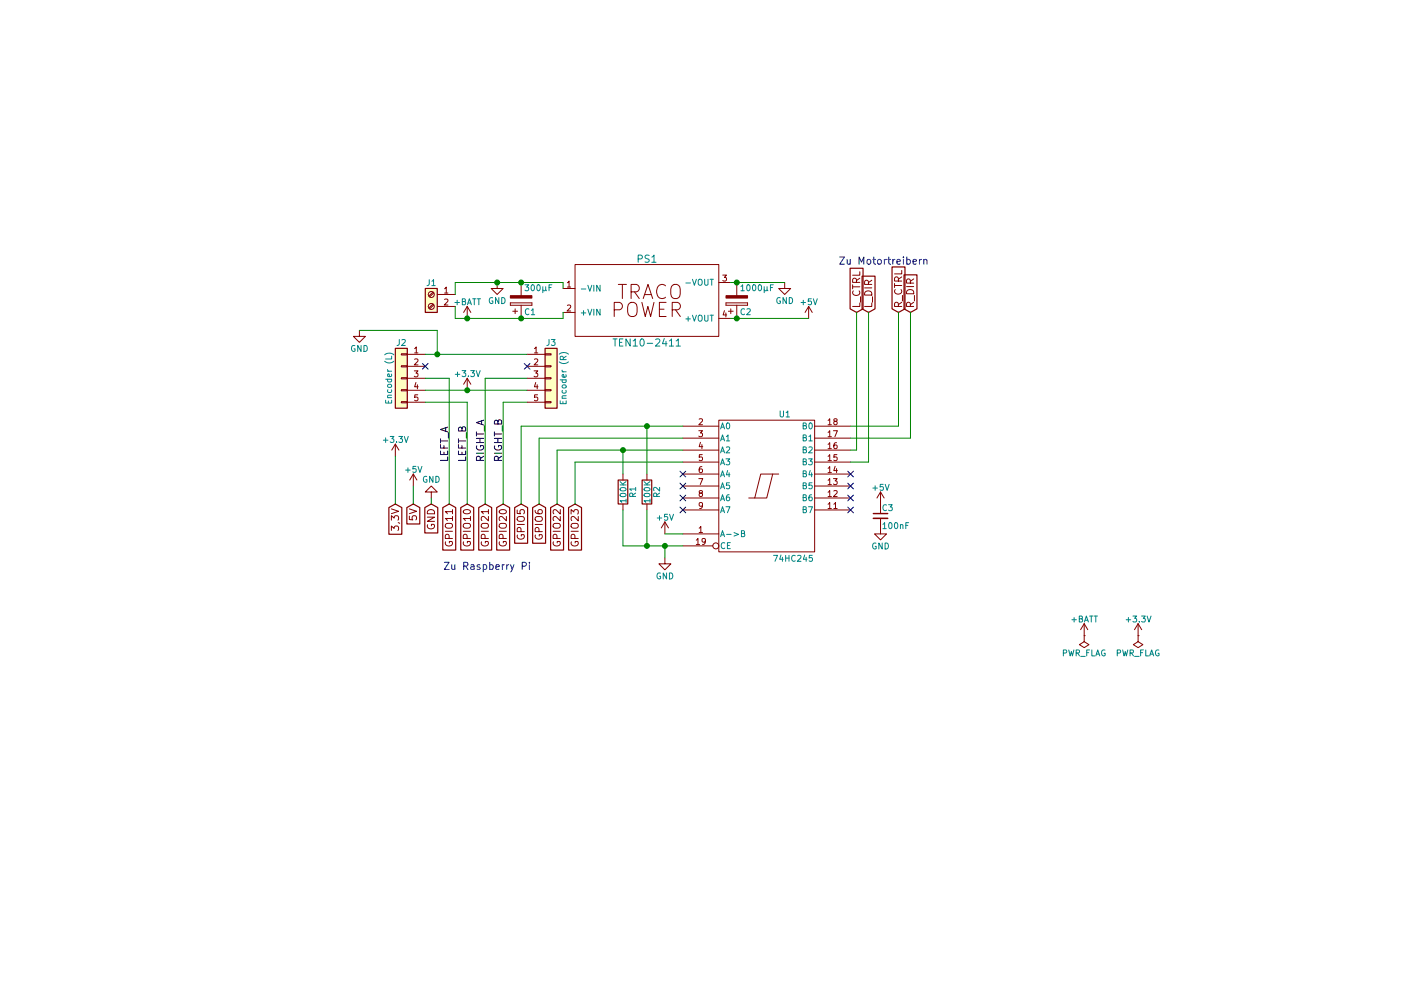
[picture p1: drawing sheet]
EESchema Schematic File Version 2
LIBS:power
LIBS:device
LIBS:switches
LIBS:relays
LIBS:motors
LIBS:transistors
LIBS:conn
LIBS:linear
LIBS:regul
LIBS:74xx
LIBS:cmos4000
LIBS:adc-dac
LIBS:memory
LIBS:xilinx
LIBS:microcontrollers
LIBS:dsp
LIBS:microchip
LIBS:analog_switches
LIBS:motorola
LIBS:texas
LIBS:intel
LIBS:audio
LIBS:interface
LIBS:digital-audio
LIBS:philips
LIBS:display
LIBS:cypress
LIBS:siliconi
LIBS:opto
LIBS:atmel
LIBS:contrib
LIBS:valves
LIBS:traco
LIBS:electronics-cache
EELAYER 25 0
EELAYER END
$Descr A4 11693 8268
encoding utf-8
Sheet 1 1
Title ""
Date ""
Rev ""
Comp ""
Comment1 ""
Comment2 ""
Comment3 ""
Comment4 ""
$EndDescr
$Comp
L 74HC245 U1
U 1 1
P 6400 4050
F 0 "U1" H 6500 4625 50  0000 L BNN
F 1 "74HC245" H 6450 3475 50  0000 L TNN
F 2 "Housings_DIP:DIP-20_W7.62mm" H 6400 4050 50  0001 C CNN
F 3 "" H 6400 4050 50  0001 C CNN
	1    6400 4050
	1    0    0    -1  
$EndComp
$Comp
L GND #PWR10
U 1 1
P 5550 4650
F 0 "#PWR10" H 5550 4400 50  0001 C CNN
F 1 "GND" H 5550 4500 50  0000 C CNN
F 2 "" H 5550 4650 50  0001 C CNN
F 3 "" H 5550 4650 50  0001 C CNN
	1    5550 4650
	1    0    0    -1  
$EndComp
NoConn ~ 7100 4250
NoConn ~ 7100 4150
NoConn ~ 7100 4050
NoConn ~ 7100 3950
NoConn ~ 5700 4250
NoConn ~ 5700 4150
NoConn ~ 5700 4050
NoConn ~ 5700 3950
$Comp
L R R2
U 1 1
P 5400 4100
F 0 "R2" V 5480 4100 50  0000 C CNN
F 1 "100K" V 5400 4100 50  0000 C CNN
F 2 "" V 5330 4100 50  0001 C CNN
F 3 "" H 5400 4100 50  0001 C CNN
	1    5400 4100
	1    0    0    -1  
$EndComp
$Comp
L R R1
U 1 1
P 5200 4100
F 0 "R1" V 5280 4100 50  0000 C CNN
F 1 "100K" V 5200 4100 50  0000 C CNN
F 2 "" V 5130 4100 50  0001 C CNN
F 3 "" H 5200 4100 50  0001 C CNN
	1    5200 4100
	1    0    0    -1  
$EndComp
$Comp
L Screw_Terminal_01x02 J1
U 1 1
P 3600 2450
F 0 "J1" H 3600 2550 50  0000 C CNN
F 1 "Battery Connector" H 3600 2250 50  0001 C CNN
F 2 "" H 3600 2450 50  0001 C CNN
F 3 "" H 3600 2450 50  0001 C CNN
	1    3600 2450
	-1   0    0    -1  
$EndComp
$Comp
L TEN10-2411 PS1
U 1 1
P 5400 2500
F 0 "PS1" H 5400 2850 60  0000 C CNN
F 1 "TEN10-2411" H 5400 2150 60  0000 C CNN
F 2 "" H 5400 2875 60  0001 C CNN
F 3 "" H 5400 2875 60  0001 C CNN
	1    5400 2500
	1    0    0    -1  
$EndComp
$Comp
L GND #PWR1
U 1 1
P 4150 2350
F 0 "#PWR1" H 4150 2100 50  0001 C CNN
F 1 "GND" H 4150 2200 50  0000 C CNN
F 2 "" H 4150 2350 50  0001 C CNN
F 3 "" H 4150 2350 50  0001 C CNN
	1    4150 2350
	1    0    0    -1  
$EndComp
$Comp
L +BATT #PWR3
U 1 1
P 3900 2650
F 0 "#PWR3" H 3900 2500 50  0001 C CNN
F 1 "+BATT" H 3900 2790 50  0000 C CNN
F 2 "" H 3900 2650 50  0001 C CNN
F 3 "" H 3900 2650 50  0001 C CNN
	1    3900 2650
	1    0    0    -1  
$EndComp
$Comp
L GND #PWR2
U 1 1
P 6550 2350
F 0 "#PWR2" H 6550 2100 50  0001 C CNN
F 1 "GND" H 6550 2200 50  0000 C CNN
F 2 "" H 6550 2350 50  0001 C CNN
F 3 "" H 6550 2350 50  0001 C CNN
	1    6550 2350
	1    0    0    -1  
$EndComp
Text GLabel 4350 4200 3    60   Input ~ 0
GPIO5
Text GLabel 4500 4200 3    60   Input ~ 0
GPIO6
Text GLabel 4650 4200 3    60   Input ~ 0
GPIO22
Text GLabel 4800 4200 3    60   Input ~ 0
GPIO23
Text GLabel 7500 2600 1    60   Input ~ 0
R_CTRL
Text GLabel 7600 2600 1    60   Input ~ 0
R_DIR
Text GLabel 7150 2600 1    60   Input ~ 0
L_CTRL
Text GLabel 7250 2600 1    60   Input ~ 0
L_DIR
$Comp
L CP C2
U 1 1
P 6150 2500
F 0 "C2" H 6175 2600 50  0000 L CNN
F 1 "1000µF" H 6175 2400 50  0000 L CNN
F 2 "" H 6188 2350 50  0001 C CNN
F 3 "" H 6150 2500 50  0001 C CNN
	1    6150 2500
	1    0    0    1   
$EndComp
$Comp
L CP C1
U 1 1
P 4350 2500
F 0 "C1" H 4375 2600 50  0000 L CNN
F 1 "300µF" H 4375 2400 50  0000 L CNN
F 2 "" H 4388 2350 50  0001 C CNN
F 3 "" H 4350 2500 50  0001 C CNN
	1    4350 2500
	1    0    0    1   
$EndComp
$Comp
L GND #PWR8
U 1 1
P 7350 4400
F 0 "#PWR8" H 7350 4150 50  0001 C CNN
F 1 "GND" H 7350 4250 50  0000 C CNN
F 2 "" H 7350 4400 50  0001 C CNN
F 3 "" H 7350 4400 50  0001 C CNN
	1    7350 4400
	1    0    0    -1  
$EndComp
$Comp
L C_Small C3
U 1 1
P 7350 4300
F 0 "C3" H 7360 4370 50  0000 L CNN
F 1 "100nF" H 7360 4220 50  0000 L CNN
F 2 "" H 7350 4300 50  0001 C CNN
F 3 "" H 7350 4300 50  0001 C CNN
	1    7350 4300
	1    0    0    -1  
$EndComp
$Comp
L PWR_FLAG #FLG2
U 1 1
P 9050 5300
F 0 "#FLG2" H 9050 5375 50  0001 C CNN
F 1 "PWR_FLAG" H 9050 5450 50  0000 C CNN
F 2 "" H 9050 5300 50  0001 C CNN
F 3 "" H 9050 5300 50  0001 C CNN
	1    9050 5300
	-1   0    0    1   
$EndComp
$Comp
L +BATT #PWR12
U 1 1
P 9050 5300
F 0 "#PWR12" H 9050 5150 50  0001 C CNN
F 1 "+BATT" H 9050 5440 50  0000 C CNN
F 2 "" H 9050 5300 50  0001 C CNN
F 3 "" H 9050 5300 50  0001 C CNN
	1    9050 5300
	1    0    0    -1  
$EndComp
$Comp
L +5V #PWR7
U 1 1
P 7350 4200
F 0 "#PWR7" H 7350 4050 50  0001 C CNN
F 1 "+5V" H 7350 4340 50  0000 C CNN
F 2 "" H 7350 4200 50  0001 C CNN
F 3 "" H 7350 4200 50  0001 C CNN
	1    7350 4200
	1    0    0    -1  
$EndComp
$Comp
L +5V #PWR9
U 1 1
P 5550 4450
F 0 "#PWR9" H 5550 4300 50  0001 C CNN
F 1 "+5V" H 5550 4590 50  0000 C CNN
F 2 "" H 5550 4450 50  0001 C CNN
F 3 "" H 5550 4450 50  0001 C CNN
	1    5550 4450
	1    0    0    -1  
$EndComp
$Comp
L +5V #PWR4
U 1 1
P 6750 2650
F 0 "#PWR4" H 6750 2500 50  0001 C CNN
F 1 "+5V" H 6750 2790 50  0000 C CNN
F 2 "" H 6750 2650 50  0001 C CNN
F 3 "" H 6750 2650 50  0001 C CNN
	1    6750 2650
	1    0    0    -1  
$EndComp
Text Notes 7000 2200 0    60   ~ 0
Zu Motortreibern
Text Notes 3700 4750 0    60   ~ 0
Zu Raspberry Pi
$Comp
L +5V #PWR5
U 1 1
P 3450 4050
F 0 "#PWR5" H 3450 3900 50  0001 C CNN
F 1 "+5V" H 3450 4190 50  0000 C CNN
F 2 "" H 3450 4050 50  0001 C CNN
F 3 "" H 3450 4050 50  0001 C CNN
	1    3450 4050
	1    0    0    -1  
$EndComp
$Comp
L GND #PWR6
U 1 1
P 3600 4150
F 0 "#PWR6" H 3600 3900 50  0001 C CNN
F 1 "GND" H 3600 4000 50  0000 C CNN
F 2 "" H 3600 4150 50  0001 C CNN
F 3 "" H 3600 4150 50  0001 C CNN
	1    3600 4150
	-1   0    0    1   
$EndComp
Text GLabel 3450 4200 3    60   Input ~ 0
5V
Text GLabel 3600 4200 3    60   Input ~ 0
GND
$Comp
L Conn_01x05 J2
U 1 1
P 3350 3150
F 0 "J2" H 3350 3450 50  0000 C CNN
F 1 "Encoder (L)" V 3450 3150 50  0000 C CNN
F 2 "" H 3350 3150 50  0001 C CNN
F 3 "" H 3350 3150 50  0001 C CNN
	1    3350 3150
	-1   0    0    -1  
$EndComp
$Comp
L Conn_01x05 J3
U 1 1
P 4600 3150
F 0 "J3" H 4600 3450 50  0000 C CNN
F 1 "Encoder (R)" V 4700 3150 50  0000 C CNN
F 2 "" H 4600 3150 50  0001 C CNN
F 3 "" H 4600 3150 50  0001 C CNN
	1    4600 3150
	1    0    0    -1  
$EndComp
Text GLabel 3750 4200 3    60   Input ~ 0
GPIO11
Text GLabel 3900 4200 3    60   Input ~ 0
GPIO10
Text GLabel 4050 4200 3    60   Input ~ 0
GPIO21
Text GLabel 4200 4200 3    60   Input ~ 0
GPIO20
Text GLabel 3300 4200 3    60   Input ~ 0
3,3V
Text Label 3750 3850 1    60   ~ 0
LEFT_A
Text Label 3900 3850 1    60   ~ 0
LEFT_B
Text Label 4050 3850 1    60   ~ 0
RIGHT_A
Text Label 4200 3850 1    60   ~ 0
RIGHT_B
Wire Wire Line
	5200 4550 5700 4550
Wire Wire Line
	5550 4450 5700 4450
Wire Wire Line
	4350 3550 5700 3550
Wire Wire Line
	5400 3950 5400 3550
Connection ~ 5400 3550
Wire Wire Line
	4650 3750 5700 3750
Wire Wire Line
	5200 3950 5200 3750
Connection ~ 5200 3750
Wire Wire Line
	5200 4250 5200 4550
Wire Wire Line
	5400 4250 5400 4550
Connection ~ 5550 4550
Connection ~ 5400 4550
Wire Wire Line
	7100 3550 7500 3550
Wire Wire Line
	7500 3550 7500 2600
Wire Wire Line
	7100 3650 7600 3650
Wire Wire Line
	7600 3650 7600 2600
Wire Wire Line
	7100 3750 7150 3750
Wire Wire Line
	7150 3750 7150 2600
Wire Wire Line
	7100 3850 7250 3850
Wire Wire Line
	7250 3850 7250 2600
Wire Wire Line
	6100 2350 6550 2350
Wire Wire Line
	6100 2650 6750 2650
Wire Wire Line
	3800 2550 3800 2650
Wire Wire Line
	3800 2650 4700 2650
Wire Wire Line
	4700 2650 4700 2600
Wire Wire Line
	3800 2450 3800 2350
Wire Wire Line
	3800 2350 4700 2350
Wire Wire Line
	4700 2350 4700 2400
Connection ~ 3900 2650
Connection ~ 4350 2650
Connection ~ 4350 2350
Connection ~ 4150 2350
Connection ~ 6150 2350
Connection ~ 6150 2650
Wire Wire Line
	5700 3850 4800 3850
Wire Wire Line
	4800 3850 4800 4200
Wire Wire Line
	4650 3750 4650 4200
Wire Wire Line
	5700 3650 4500 3650
Wire Wire Line
	4500 3650 4500 4200
Wire Wire Line
	4350 3550 4350 4200
Wire Wire Line
	5550 4650 5550 4550
Wire Wire Line
	3600 4200 3600 4150
Wire Wire Line
	3450 4200 3450 4050
Wire Wire Line
	3750 4200 3750 3150
Wire Wire Line
	3900 4200 3900 3350
Wire Wire Line
	4050 4200 4050 3150
Wire Wire Line
	4200 4200 4200 3350
$Comp
L GND #PWR?
U 1 1
P 3000 2750
F 0 "#PWR?" H 3000 2500 50  0001 C CNN
F 1 "GND" H 3000 2600 50  0000 C CNN
F 2 "" H 3000 2750 50  0001 C CNN
F 3 "" H 3000 2750 50  0001 C CNN
	1    3000 2750
	1    0    0    -1  
$EndComp
$Comp
L +3.3V #PWR?
U 1 1
P 9500 5300
F 0 "#PWR?" H 9500 5150 50  0001 C CNN
F 1 "+3.3V" H 9500 5440 50  0000 C CNN
F 2 "" H 9500 5300 50  0001 C CNN
F 3 "" H 9500 5300 50  0001 C CNN
	1    9500 5300
	1    0    0    -1  
$EndComp
$Comp
L PWR_FLAG #FLG?
U 1 1
P 9500 5300
F 0 "#FLG?" H 9500 5375 50  0001 C CNN
F 1 "PWR_FLAG" H 9500 5450 50  0000 C CNN
F 2 "" H 9500 5300 50  0001 C CNN
F 3 "" H 9500 5300 50  0001 C CNN
	1    9500 5300
	-1   0    0    1   
$EndComp
Wire Wire Line
	3550 2950 4400 2950
Wire Wire Line
	3000 2750 3650 2750
Wire Wire Line
	3650 2750 3650 2950
Connection ~ 3650 2950
NoConn ~ 4400 3050
NoConn ~ 3550 3050
Wire Wire Line
	4050 3150 4400 3150
Wire Wire Line
	3750 3150 3550 3150
Wire Wire Line
	3900 3350 3550 3350
Wire Wire Line
	4200 3350 4400 3350
Wire Wire Line
	4400 3250 3550 3250
$Comp
L +3.3V #PWR?
U 1 1
P 3900 3250
F 0 "#PWR?" H 3900 3100 50  0001 C CNN
F 1 "+3.3V" H 3900 3390 50  0000 C CNN
F 2 "" H 3900 3250 50  0001 C CNN
F 3 "" H 3900 3250 50  0001 C CNN
	1    3900 3250
	1    0    0    -1  
$EndComp
Connection ~ 3900 3250
$Comp
L +3.3V #PWR?
U 1 1
P 3300 3800
F 0 "#PWR?" H 3300 3650 50  0001 C CNN
F 1 "+3.3V" H 3300 3940 50  0000 C CNN
F 2 "" H 3300 3800 50  0001 C CNN
F 3 "" H 3300 3800 50  0001 C CNN
	1    3300 3800
	1    0    0    -1  
$EndComp
Wire Wire Line
	3300 3800 3300 4200
$EndSCHEMATC
